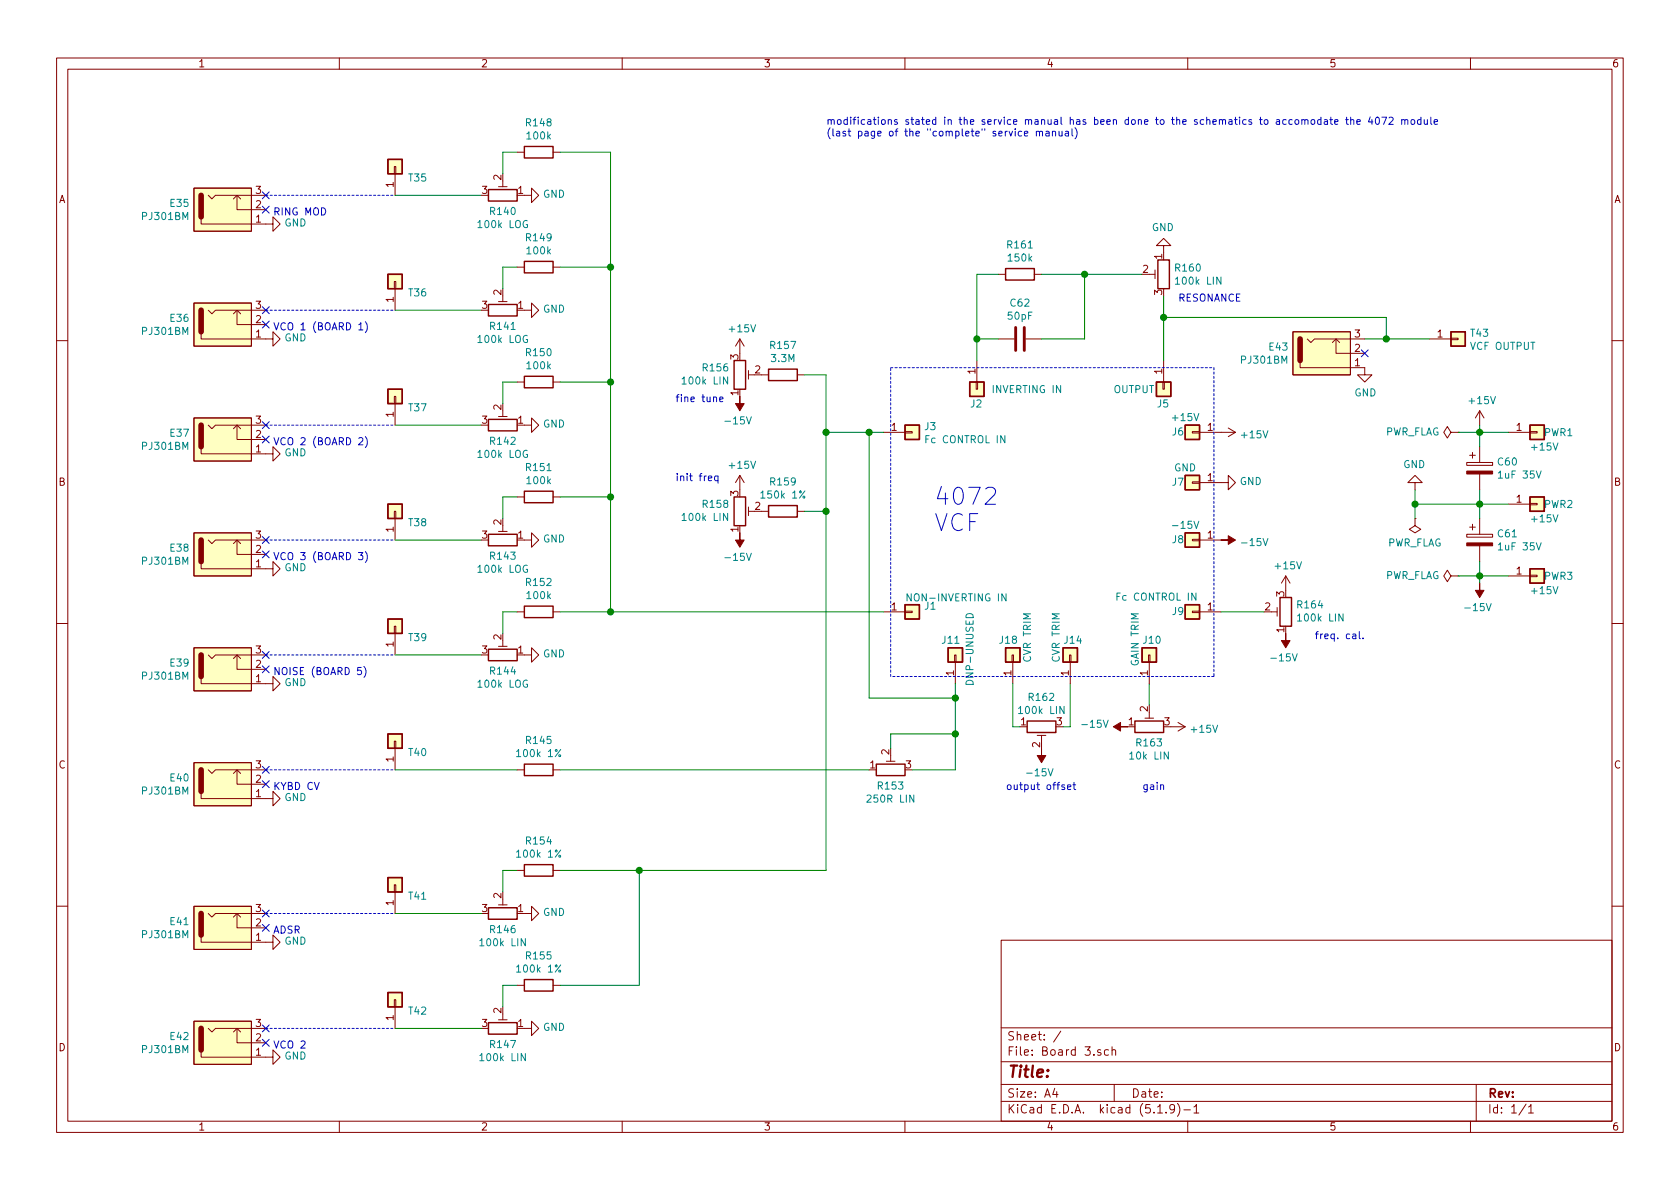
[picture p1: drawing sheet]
EESchema Schematic File Version 4
EELAYER 30 0
EELAYER END
$Descr A4 11693 8268
encoding utf-8
Sheet 1 1
Title ""
Date ""
Rev ""
Comp ""
Comment1 ""
Comment2 ""
Comment3 ""
Comment4 ""
$EndDescr
$Comp
L w_connector:PJ301BM E35
U 1 1
P 1750 1450
F 0 "E35" H 1322 1409 50  0000 R CNN
F 1 "PJ301BM" H 1322 1500 50  0000 R CNN
F 2 "" H 1900 1550 50  0001 C CNN
F 3 "https://www.thonk.co.uk/shop/3-5mm-jacks/" H 1900 1550 50  0001 C CNN
	1    1750 1450
	1    0    0    1   
$EndComp
$Comp
L Connector_Generic:Conn_01x01 T35
U 1 1
P 2750 1150
F 0 "T35" V 2668 1062 50  0000 R CNN
F 1 "~" H 2668 1016 50  0000 C CNN
F 2 "" H 2750 1150 50  0001 C CNN
F 3 "~" H 2750 1150 50  0001 C CNN
	1    2750 1150
	0    -1   -1   0   
$EndComp
NoConn ~ 1850 1450
NoConn ~ 1850 1350
$Comp
L power:GND #PWR0101
U 1 1
P 1850 1550
F 0 "#PWR0101" H 1850 1300 50  0001 C CNN
F 1 "GND" V 1855 1422 50  0000 R CNN
F 2 "" H 1850 1550 50  0001 C CNN
F 3 "" H 1850 1550 50  0001 C CNN
	1    1850 1550
	0    -1   -1   0   
$EndComp
$Comp
L Device:R_POT_TRIM R140
U 1 1
P 3500 1350
F 0 "R140" V 3385 1350 50  0000 C CNN
F 1 "100k LOG" V 3294 1350 50  0000 C CNN
F 2 "" H 3500 1350 50  0001 C CNN
F 3 "~" H 3500 1350 50  0001 C CNN
	1    3500 1350
	0    1    -1   0   
$EndComp
Wire Wire Line
	3350 1350 2750 1350
$Comp
L Device:R R148
U 1 1
P 3750 1050
F 0 "R148" V 3543 1050 50  0000 C CNN
F 1 "100k" V 3634 1050 50  0000 C CNN
F 2 "" V 3680 1050 50  0001 C CNN
F 3 "~" H 3750 1050 50  0001 C CNN
	1    3750 1050
	0    1    1    0   
$EndComp
$Comp
L power:GND #PWR0102
U 1 1
P 3650 1350
F 0 "#PWR0102" H 3650 1100 50  0001 C CNN
F 1 "GND" V 3655 1222 50  0000 R CNN
F 2 "" H 3650 1350 50  0001 C CNN
F 3 "" H 3650 1350 50  0001 C CNN
	1    3650 1350
	0    -1   -1   0   
$EndComp
Wire Notes Line
	1850 1350 2750 1350
Wire Wire Line
	3600 1050 3500 1050
Wire Wire Line
	3500 1050 3500 1200
$Comp
L w_connector:PJ301BM E36
U 1 1
P 1750 2250
F 0 "E36" H 1322 2209 50  0000 R CNN
F 1 "PJ301BM" H 1322 2300 50  0000 R CNN
F 2 "" H 1900 2350 50  0001 C CNN
F 3 "https://www.thonk.co.uk/shop/3-5mm-jacks/" H 1900 2350 50  0001 C CNN
	1    1750 2250
	1    0    0    1   
$EndComp
$Comp
L Connector_Generic:Conn_01x01 T36
U 1 1
P 2750 1950
F 0 "T36" V 2668 1862 50  0000 R CNN
F 1 "~" H 2668 1816 50  0000 C CNN
F 2 "" H 2750 1950 50  0001 C CNN
F 3 "~" H 2750 1950 50  0001 C CNN
	1    2750 1950
	0    -1   -1   0   
$EndComp
NoConn ~ 1850 2250
NoConn ~ 1850 2150
$Comp
L power:GND #PWR0103
U 1 1
P 1850 2350
F 0 "#PWR0103" H 1850 2100 50  0001 C CNN
F 1 "GND" V 1855 2222 50  0000 R CNN
F 2 "" H 1850 2350 50  0001 C CNN
F 3 "" H 1850 2350 50  0001 C CNN
	1    1850 2350
	0    -1   -1   0   
$EndComp
$Comp
L Device:R_POT_TRIM R141
U 1 1
P 3500 2150
F 0 "R141" V 3385 2150 50  0000 C CNN
F 1 "100k LOG" V 3294 2150 50  0000 C CNN
F 2 "" H 3500 2150 50  0001 C CNN
F 3 "~" H 3500 2150 50  0001 C CNN
	1    3500 2150
	0    1    -1   0   
$EndComp
Wire Wire Line
	3350 2150 2750 2150
$Comp
L Device:R R149
U 1 1
P 3750 1850
F 0 "R149" V 3543 1850 50  0000 C CNN
F 1 "100k" V 3634 1850 50  0000 C CNN
F 2 "" V 3680 1850 50  0001 C CNN
F 3 "~" H 3750 1850 50  0001 C CNN
	1    3750 1850
	0    1    1    0   
$EndComp
$Comp
L power:GND #PWR0104
U 1 1
P 3650 2150
F 0 "#PWR0104" H 3650 1900 50  0001 C CNN
F 1 "GND" V 3655 2022 50  0000 R CNN
F 2 "" H 3650 2150 50  0001 C CNN
F 3 "" H 3650 2150 50  0001 C CNN
	1    3650 2150
	0    -1   -1   0   
$EndComp
Wire Notes Line
	1850 2150 2750 2150
Wire Wire Line
	3600 1850 3500 1850
Wire Wire Line
	3500 1850 3500 2000
$Comp
L w_connector:PJ301BM E37
U 1 1
P 1750 3050
F 0 "E37" H 1322 3009 50  0000 R CNN
F 1 "PJ301BM" H 1322 3100 50  0000 R CNN
F 2 "" H 1900 3150 50  0001 C CNN
F 3 "https://www.thonk.co.uk/shop/3-5mm-jacks/" H 1900 3150 50  0001 C CNN
	1    1750 3050
	1    0    0    1   
$EndComp
$Comp
L Connector_Generic:Conn_01x01 T37
U 1 1
P 2750 2750
F 0 "T37" V 2668 2662 50  0000 R CNN
F 1 "~" H 2668 2616 50  0000 C CNN
F 2 "" H 2750 2750 50  0001 C CNN
F 3 "~" H 2750 2750 50  0001 C CNN
	1    2750 2750
	0    -1   -1   0   
$EndComp
NoConn ~ 1850 3050
NoConn ~ 1850 2950
$Comp
L power:GND #PWR0105
U 1 1
P 1850 3150
F 0 "#PWR0105" H 1850 2900 50  0001 C CNN
F 1 "GND" V 1855 3022 50  0000 R CNN
F 2 "" H 1850 3150 50  0001 C CNN
F 3 "" H 1850 3150 50  0001 C CNN
	1    1850 3150
	0    -1   -1   0   
$EndComp
Text Notes 1900 3100 0    50   ~ 0
VCO 2 (BOARD 2)
$Comp
L Device:R_POT_TRIM R142
U 1 1
P 3500 2950
F 0 "R142" V 3385 2950 50  0000 C CNN
F 1 "100k LOG" V 3294 2950 50  0000 C CNN
F 2 "" H 3500 2950 50  0001 C CNN
F 3 "~" H 3500 2950 50  0001 C CNN
	1    3500 2950
	0    1    -1   0   
$EndComp
Wire Wire Line
	3350 2950 2750 2950
$Comp
L Device:R R150
U 1 1
P 3750 2650
F 0 "R150" V 3543 2650 50  0000 C CNN
F 1 "100k" V 3634 2650 50  0000 C CNN
F 2 "" V 3680 2650 50  0001 C CNN
F 3 "~" H 3750 2650 50  0001 C CNN
	1    3750 2650
	0    1    1    0   
$EndComp
$Comp
L power:GND #PWR0106
U 1 1
P 3650 2950
F 0 "#PWR0106" H 3650 2700 50  0001 C CNN
F 1 "GND" V 3655 2822 50  0000 R CNN
F 2 "" H 3650 2950 50  0001 C CNN
F 3 "" H 3650 2950 50  0001 C CNN
	1    3650 2950
	0    -1   -1   0   
$EndComp
Wire Notes Line
	1850 2950 2750 2950
Wire Wire Line
	3600 2650 3500 2650
Wire Wire Line
	3500 2650 3500 2800
$Comp
L w_connector:PJ301BM E38
U 1 1
P 1750 3850
F 0 "E38" H 1322 3809 50  0000 R CNN
F 1 "PJ301BM" H 1322 3900 50  0000 R CNN
F 2 "" H 1900 3950 50  0001 C CNN
F 3 "https://www.thonk.co.uk/shop/3-5mm-jacks/" H 1900 3950 50  0001 C CNN
	1    1750 3850
	1    0    0    1   
$EndComp
$Comp
L Connector_Generic:Conn_01x01 T38
U 1 1
P 2750 3550
F 0 "T38" V 2668 3462 50  0000 R CNN
F 1 "~" H 2668 3416 50  0000 C CNN
F 2 "" H 2750 3550 50  0001 C CNN
F 3 "~" H 2750 3550 50  0001 C CNN
	1    2750 3550
	0    -1   -1   0   
$EndComp
NoConn ~ 1850 3850
NoConn ~ 1850 3750
$Comp
L power:GND #PWR0107
U 1 1
P 1850 3950
F 0 "#PWR0107" H 1850 3700 50  0001 C CNN
F 1 "GND" V 1855 3822 50  0000 R CNN
F 2 "" H 1850 3950 50  0001 C CNN
F 3 "" H 1850 3950 50  0001 C CNN
	1    1850 3950
	0    -1   -1   0   
$EndComp
$Comp
L Device:R_POT_TRIM R143
U 1 1
P 3500 3750
F 0 "R143" V 3385 3750 50  0000 C CNN
F 1 "100k LOG" V 3294 3750 50  0000 C CNN
F 2 "" H 3500 3750 50  0001 C CNN
F 3 "~" H 3500 3750 50  0001 C CNN
	1    3500 3750
	0    1    -1   0   
$EndComp
Wire Wire Line
	3350 3750 2750 3750
$Comp
L Device:R R151
U 1 1
P 3750 3450
F 0 "R151" V 3543 3450 50  0000 C CNN
F 1 "100k" V 3634 3450 50  0000 C CNN
F 2 "" V 3680 3450 50  0001 C CNN
F 3 "~" H 3750 3450 50  0001 C CNN
	1    3750 3450
	0    1    1    0   
$EndComp
$Comp
L power:GND #PWR0108
U 1 1
P 3650 3750
F 0 "#PWR0108" H 3650 3500 50  0001 C CNN
F 1 "GND" V 3655 3622 50  0000 R CNN
F 2 "" H 3650 3750 50  0001 C CNN
F 3 "" H 3650 3750 50  0001 C CNN
	1    3650 3750
	0    -1   -1   0   
$EndComp
Wire Notes Line
	1850 3750 2750 3750
Wire Wire Line
	3600 3450 3500 3450
Wire Wire Line
	3500 3450 3500 3600
$Comp
L w_connector:PJ301BM E39
U 1 1
P 1750 4650
F 0 "E39" H 1322 4609 50  0000 R CNN
F 1 "PJ301BM" H 1322 4700 50  0000 R CNN
F 2 "" H 1900 4750 50  0001 C CNN
F 3 "https://www.thonk.co.uk/shop/3-5mm-jacks/" H 1900 4750 50  0001 C CNN
	1    1750 4650
	1    0    0    1   
$EndComp
$Comp
L Connector_Generic:Conn_01x01 T39
U 1 1
P 2750 4350
F 0 "T39" V 2668 4262 50  0000 R CNN
F 1 "~" H 2668 4216 50  0000 C CNN
F 2 "" H 2750 4350 50  0001 C CNN
F 3 "~" H 2750 4350 50  0001 C CNN
	1    2750 4350
	0    -1   -1   0   
$EndComp
NoConn ~ 1850 4650
NoConn ~ 1850 4550
$Comp
L power:GND #PWR0109
U 1 1
P 1850 4750
F 0 "#PWR0109" H 1850 4500 50  0001 C CNN
F 1 "GND" V 1855 4622 50  0000 R CNN
F 2 "" H 1850 4750 50  0001 C CNN
F 3 "" H 1850 4750 50  0001 C CNN
	1    1850 4750
	0    -1   -1   0   
$EndComp
Text Notes 1900 4700 0    50   ~ 0
NOISE (BOARD 5)
$Comp
L Device:R_POT_TRIM R144
U 1 1
P 3500 4550
F 0 "R144" V 3385 4550 50  0000 C CNN
F 1 "100k LOG" V 3294 4550 50  0000 C CNN
F 2 "" H 3500 4550 50  0001 C CNN
F 3 "~" H 3500 4550 50  0001 C CNN
	1    3500 4550
	0    1    -1   0   
$EndComp
Wire Wire Line
	3350 4550 2750 4550
$Comp
L Device:R R152
U 1 1
P 3750 4250
F 0 "R152" V 3543 4250 50  0000 C CNN
F 1 "100k" V 3634 4250 50  0000 C CNN
F 2 "" V 3680 4250 50  0001 C CNN
F 3 "~" H 3750 4250 50  0001 C CNN
	1    3750 4250
	0    1    1    0   
$EndComp
$Comp
L power:GND #PWR0110
U 1 1
P 3650 4550
F 0 "#PWR0110" H 3650 4300 50  0001 C CNN
F 1 "GND" V 3655 4422 50  0000 R CNN
F 2 "" H 3650 4550 50  0001 C CNN
F 3 "" H 3650 4550 50  0001 C CNN
	1    3650 4550
	0    -1   -1   0   
$EndComp
Wire Notes Line
	1850 4550 2750 4550
Wire Wire Line
	3600 4250 3500 4250
Wire Wire Line
	3500 4250 3500 4400
$Comp
L w_connector:PJ301BM E40
U 1 1
P 1750 5450
F 0 "E40" H 1322 5409 50  0000 R CNN
F 1 "PJ301BM" H 1322 5500 50  0000 R CNN
F 2 "" H 1900 5550 50  0001 C CNN
F 3 "https://www.thonk.co.uk/shop/3-5mm-jacks/" H 1900 5550 50  0001 C CNN
	1    1750 5450
	1    0    0    1   
$EndComp
$Comp
L Connector_Generic:Conn_01x01 T40
U 1 1
P 2750 5150
F 0 "T40" V 2668 5062 50  0000 R CNN
F 1 "~" H 2668 5016 50  0000 C CNN
F 2 "" H 2750 5150 50  0001 C CNN
F 3 "~" H 2750 5150 50  0001 C CNN
	1    2750 5150
	0    -1   -1   0   
$EndComp
NoConn ~ 1850 5450
NoConn ~ 1850 5350
$Comp
L power:GND #PWR0111
U 1 1
P 1850 5550
F 0 "#PWR0111" H 1850 5300 50  0001 C CNN
F 1 "GND" V 1855 5422 50  0000 R CNN
F 2 "" H 1850 5550 50  0001 C CNN
F 3 "" H 1850 5550 50  0001 C CNN
	1    1850 5550
	0    -1   -1   0   
$EndComp
Text Notes 1900 5500 0    50   ~ 0
KYBD CV
Wire Wire Line
	3600 5350 2750 5350
$Comp
L Device:R R145
U 1 1
P 3750 5350
F 0 "R145" V 3543 5350 50  0000 C CNN
F 1 "100k 1%" V 3634 5350 50  0000 C CNN
F 2 "" V 3680 5350 50  0001 C CNN
F 3 "~" H 3750 5350 50  0001 C CNN
	1    3750 5350
	0    1    1    0   
$EndComp
Wire Notes Line
	1850 5350 2750 5350
$Comp
L w_connector:PJ301BM E41
U 1 1
P 1750 6450
F 0 "E41" H 1322 6409 50  0000 R CNN
F 1 "PJ301BM" H 1322 6500 50  0000 R CNN
F 2 "" H 1900 6550 50  0001 C CNN
F 3 "https://www.thonk.co.uk/shop/3-5mm-jacks/" H 1900 6550 50  0001 C CNN
	1    1750 6450
	1    0    0    1   
$EndComp
$Comp
L Connector_Generic:Conn_01x01 T41
U 1 1
P 2750 6150
F 0 "T41" V 2668 6062 50  0000 R CNN
F 1 "~" H 2668 6016 50  0000 C CNN
F 2 "" H 2750 6150 50  0001 C CNN
F 3 "~" H 2750 6150 50  0001 C CNN
	1    2750 6150
	0    -1   -1   0   
$EndComp
NoConn ~ 1850 6450
NoConn ~ 1850 6350
$Comp
L power:GND #PWR0112
U 1 1
P 1850 6550
F 0 "#PWR0112" H 1850 6300 50  0001 C CNN
F 1 "GND" V 1855 6422 50  0000 R CNN
F 2 "" H 1850 6550 50  0001 C CNN
F 3 "" H 1850 6550 50  0001 C CNN
	1    1850 6550
	0    -1   -1   0   
$EndComp
Text Notes 1900 6500 0    50   ~ 0
ADSR
$Comp
L Device:R_POT_TRIM R146
U 1 1
P 3500 6350
F 0 "R146" V 3385 6350 50  0000 C CNN
F 1 "100k LIN" V 3294 6350 50  0000 C CNN
F 2 "" H 3500 6350 50  0001 C CNN
F 3 "~" H 3500 6350 50  0001 C CNN
	1    3500 6350
	0    1    -1   0   
$EndComp
Wire Wire Line
	3350 6350 2750 6350
$Comp
L Device:R R154
U 1 1
P 3750 6050
F 0 "R154" V 3543 6050 50  0000 C CNN
F 1 "100k 1%" V 3634 6050 50  0000 C CNN
F 2 "" V 3680 6050 50  0001 C CNN
F 3 "~" H 3750 6050 50  0001 C CNN
	1    3750 6050
	0    1    1    0   
$EndComp
$Comp
L power:GND #PWR0113
U 1 1
P 3650 6350
F 0 "#PWR0113" H 3650 6100 50  0001 C CNN
F 1 "GND" V 3655 6222 50  0000 R CNN
F 2 "" H 3650 6350 50  0001 C CNN
F 3 "" H 3650 6350 50  0001 C CNN
	1    3650 6350
	0    -1   -1   0   
$EndComp
Wire Notes Line
	1850 6350 2750 6350
Wire Wire Line
	3600 6050 3500 6050
Wire Wire Line
	3500 6050 3500 6200
$Comp
L w_connector:PJ301BM E42
U 1 1
P 1750 7250
F 0 "E42" H 1322 7209 50  0000 R CNN
F 1 "PJ301BM" H 1322 7300 50  0000 R CNN
F 2 "" H 1900 7350 50  0001 C CNN
F 3 "https://www.thonk.co.uk/shop/3-5mm-jacks/" H 1900 7350 50  0001 C CNN
	1    1750 7250
	1    0    0    1   
$EndComp
$Comp
L Connector_Generic:Conn_01x01 T42
U 1 1
P 2750 6950
F 0 "T42" V 2668 6862 50  0000 R CNN
F 1 "~" H 2668 6816 50  0000 C CNN
F 2 "" H 2750 6950 50  0001 C CNN
F 3 "~" H 2750 6950 50  0001 C CNN
	1    2750 6950
	0    -1   -1   0   
$EndComp
NoConn ~ 1850 7250
NoConn ~ 1850 7150
$Comp
L power:GND #PWR0114
U 1 1
P 1850 7350
F 0 "#PWR0114" H 1850 7100 50  0001 C CNN
F 1 "GND" V 1855 7222 50  0000 R CNN
F 2 "" H 1850 7350 50  0001 C CNN
F 3 "" H 1850 7350 50  0001 C CNN
	1    1850 7350
	0    -1   -1   0   
$EndComp
Text Notes 1900 7300 0    50   ~ 0
VCO 2
$Comp
L Device:R_POT_TRIM R147
U 1 1
P 3500 7150
F 0 "R147" V 3385 7150 50  0000 C CNN
F 1 "100k LIN" V 3294 7150 50  0000 C CNN
F 2 "" H 3500 7150 50  0001 C CNN
F 3 "~" H 3500 7150 50  0001 C CNN
	1    3500 7150
	0    1    -1   0   
$EndComp
Wire Wire Line
	3350 7150 2750 7150
$Comp
L Device:R R155
U 1 1
P 3750 6850
F 0 "R155" V 3543 6850 50  0000 C CNN
F 1 "100k 1%" V 3634 6850 50  0000 C CNN
F 2 "" V 3680 6850 50  0001 C CNN
F 3 "~" H 3750 6850 50  0001 C CNN
	1    3750 6850
	0    1    1    0   
$EndComp
$Comp
L power:GND #PWR0115
U 1 1
P 3650 7150
F 0 "#PWR0115" H 3650 6900 50  0001 C CNN
F 1 "GND" V 3655 7022 50  0000 R CNN
F 2 "" H 3650 7150 50  0001 C CNN
F 3 "" H 3650 7150 50  0001 C CNN
	1    3650 7150
	0    -1   -1   0   
$EndComp
Wire Notes Line
	1850 7150 2750 7150
Wire Wire Line
	3600 6850 3500 6850
Wire Wire Line
	3500 6850 3500 7000
Text Notes 1900 2300 0    50   ~ 0
VCO 1 (BOARD 1)
Text Notes 1900 1500 0    50   ~ 0
RING MOD
Text Notes 1900 3900 0    50   ~ 0
VCO 3 (BOARD 3)
$Comp
L Connector_Generic:Conn_01x01 J3
U 1 1
P 6350 3000
F 0 "J3" H 6430 3042 50  0000 L CNN
F 1 "Fc CONTROL IN" H 6430 2951 50  0000 L CNN
F 2 "" H 6350 3000 50  0001 C CNN
F 3 "~" H 6350 3000 50  0001 C CNN
	1    6350 3000
	1    0    0    -1  
$EndComp
$Comp
L Connector_Generic:Conn_01x01 J2
U 1 1
P 6800 2700
F 0 "J2" V 6900 2650 50  0000 L CNN
F 1 "INVERTING IN" V 6800 2800 50  0000 L CNN
F 2 "" H 6800 2700 50  0001 C CNN
F 3 "~" H 6800 2700 50  0001 C CNN
	1    6800 2700
	0    1    1    0   
$EndComp
$Comp
L Connector_Generic:Conn_01x01 J5
U 1 1
P 8100 2700
F 0 "J5" V 8200 2650 50  0000 L CNN
F 1 "OUTPUT" V 8100 2350 50  0000 L CNN
F 2 "" H 8100 2700 50  0001 C CNN
F 3 "~" H 8100 2700 50  0001 C CNN
	1    8100 2700
	0    1    1    0   
$EndComp
$Comp
L Connector_Generic:Conn_01x01 J6
U 1 1
P 8300 3000
F 0 "J6" H 8400 3000 50  0000 C CNN
F 1 "+15V" H 8350 2900 50  0000 C CNN
F 2 "" H 8300 3000 50  0001 C CNN
F 3 "~" H 8300 3000 50  0001 C CNN
	1    8300 3000
	-1   0    0    1   
$EndComp
$Comp
L Connector_Generic:Conn_01x01 J7
U 1 1
P 8300 3350
F 0 "J7" H 8400 3350 50  0000 C CNN
F 1 "GND" H 8350 3250 50  0000 C CNN
F 2 "" H 8300 3350 50  0001 C CNN
F 3 "~" H 8300 3350 50  0001 C CNN
	1    8300 3350
	-1   0    0    1   
$EndComp
$Comp
L Connector_Generic:Conn_01x01 J8
U 1 1
P 8300 3750
F 0 "J8" H 8400 3750 50  0000 C CNN
F 1 "-15V" H 8350 3650 50  0000 C CNN
F 2 "" H 8300 3750 50  0001 C CNN
F 3 "~" H 8300 3750 50  0001 C CNN
	1    8300 3750
	-1   0    0    1   
$EndComp
$Comp
L Connector_Generic:Conn_01x01 J9
U 1 1
P 8300 4250
F 0 "J9" H 8400 4250 50  0000 C CNN
F 1 "Fc CONTROL IN" H 8550 4150 50  0000 C CNN
F 2 "" H 8300 4250 50  0001 C CNN
F 3 "~" H 8300 4250 50  0001 C CNN
	1    8300 4250
	-1   0    0    1   
$EndComp
$Comp
L Connector_Generic:Conn_01x01 J10
U 1 1
P 8000 4550
F 0 "J10" V 8100 4600 50  0000 R CNN
F 1 "GAIN TRIM" H 8300 4650 50  0000 R CNN
F 2 "" H 8000 4550 50  0001 C CNN
F 3 "~" H 8000 4550 50  0001 C CNN
	1    8000 4550
	0    -1   -1   0   
$EndComp
$Comp
L Connector_Generic:Conn_01x01 J14
U 1 1
P 7450 4550
F 0 "J14" V 7550 4600 50  0000 R CNN
F 1 "CVR TRIM" H 7750 4650 50  0000 R CNN
F 2 "" H 7450 4550 50  0001 C CNN
F 3 "~" H 7450 4550 50  0001 C CNN
	1    7450 4550
	0    -1   -1   0   
$EndComp
$Comp
L Connector_Generic:Conn_01x01 J18
U 1 1
P 7050 4550
F 0 "J18" V 7150 4650 50  0000 R CNN
F 1 "CVR TRIM" H 7350 4450 50  0000 R CNN
F 2 "" H 7050 4550 50  0001 C CNN
F 3 "~" H 7050 4550 50  0001 C CNN
	1    7050 4550
	0    -1   -1   0   
$EndComp
$Comp
L Connector_Generic:Conn_01x01 J11
U 1 1
P 6650 4550
F 0 "J11" V 6750 4650 50  0000 R CNN
F 1 "DNP-UNUSED" H 6950 4450 50  0000 R CNN
F 2 "" H 6650 4550 50  0001 C CNN
F 3 "~" H 6650 4550 50  0001 C CNN
	1    6650 4550
	0    -1   -1   0   
$EndComp
$Comp
L Connector_Generic:Conn_01x01 J1
U 1 1
P 6350 4250
F 0 "J1" H 6430 4292 50  0000 L CNN
F 1 "NON-INVERTING IN" H 6300 4350 50  0000 L CNN
F 2 "" H 6350 4250 50  0001 C CNN
F 3 "~" H 6350 4250 50  0001 C CNN
	1    6350 4250
	1    0    0    -1  
$EndComp
Wire Notes Line
	8450 2550 8450 4700
Wire Notes Line
	8450 4700 6200 4700
Wire Notes Line
	6200 4700 6200 2550
Wire Notes Line
	6200 2550 8450 2550
Text Notes 6500 3700 0    118  ~ 0
4072\nVCF
Text Notes 5750 950  0    50   ~ 0
modifications stated in the service manual has been done to the schematics to accomodate the 4072 module\n(last page of the "complete" service manual)
$Comp
L Device:R_POT_TRIM R156
U 1 1
P 5150 2600
F 0 "R156" H 5080 2554 50  0000 R CNN
F 1 "100k LIN" H 5080 2645 50  0000 R CNN
F 2 "" H 5150 2600 50  0001 C CNN
F 3 "~" H 5150 2600 50  0001 C CNN
	1    5150 2600
	1    0    0    1   
$EndComp
$Comp
L Device:R_POT_TRIM R158
U 1 1
P 5150 3550
F 0 "R158" H 5080 3504 50  0000 R CNN
F 1 "100k LIN" H 5080 3595 50  0000 R CNN
F 2 "" H 5150 3550 50  0001 C CNN
F 3 "~" H 5150 3550 50  0001 C CNN
	1    5150 3550
	1    0    0    1   
$EndComp
$Comp
L Device:R R157
U 1 1
P 5450 2600
F 0 "R157" V 5243 2600 50  0000 C CNN
F 1 "3.3M" V 5334 2600 50  0000 C CNN
F 2 "" V 5380 2600 50  0001 C CNN
F 3 "~" H 5450 2600 50  0001 C CNN
	1    5450 2600
	0    1    1    0   
$EndComp
$Comp
L Device:R R159
U 1 1
P 5450 3550
F 0 "R159" V 5243 3550 50  0000 C CNN
F 1 "150k 1%" V 5334 3550 50  0000 C CNN
F 2 "" V 5380 3550 50  0001 C CNN
F 3 "~" H 5450 3550 50  0001 C CNN
	1    5450 3550
	0    1    1    0   
$EndComp
Text Notes 4700 2800 0    50   ~ 0
fine tune
Text Notes 4700 3350 0    50   ~ 0
init freq
Wire Wire Line
	5600 2600 5750 2600
Wire Wire Line
	5750 2600 5750 3000
Wire Wire Line
	5750 3000 5750 3550
Wire Wire Line
	5750 3550 5600 3550
Connection ~ 5750 3000
Wire Wire Line
	3900 1050 4250 1050
Wire Wire Line
	4250 1050 4250 1850
Wire Wire Line
	4250 1850 3900 1850
Wire Wire Line
	4250 1850 4250 2650
Wire Wire Line
	4250 4250 3900 4250
Connection ~ 4250 1850
Wire Wire Line
	3900 3450 4250 3450
Connection ~ 4250 3450
Wire Wire Line
	4250 3450 4250 4250
Wire Wire Line
	3900 2650 4250 2650
Connection ~ 4250 2650
Wire Wire Line
	4250 2650 4250 3450
Wire Wire Line
	4250 4250 6150 4250
Connection ~ 4250 4250
Wire Wire Line
	4450 6050 3900 6050
Wire Wire Line
	3900 6850 4450 6850
Wire Wire Line
	4450 6850 4450 6050
$Comp
L Device:R_POT_TRIM R153
U 1 1
P 6200 5350
F 0 "R153" V 6085 5350 50  0000 C CNN
F 1 "250R LIN" V 5994 5350 50  0000 C CNN
F 2 "" H 6200 5350 50  0001 C CNN
F 3 "~" H 6200 5350 50  0001 C CNN
	1    6200 5350
	0    -1   -1   0   
$EndComp
$Comp
L power:+15V #PWR0116
U 1 1
P 5150 2450
F 0 "#PWR0116" H 5150 2300 50  0001 C CNN
F 1 "+15V" H 5165 2623 50  0000 C CNN
F 2 "" H 5150 2450 50  0001 C CNN
F 3 "" H 5150 2450 50  0001 C CNN
	1    5150 2450
	1    0    0    -1  
$EndComp
$Comp
L power:+15V #PWR0117
U 1 1
P 5150 3400
F 0 "#PWR0117" H 5150 3250 50  0001 C CNN
F 1 "+15V" H 5165 3573 50  0000 C CNN
F 2 "" H 5150 3400 50  0001 C CNN
F 3 "" H 5150 3400 50  0001 C CNN
	1    5150 3400
	1    0    0    -1  
$EndComp
$Comp
L power:-15V #PWR0118
U 1 1
P 5150 2750
F 0 "#PWR0118" H 5150 2850 50  0001 C CNN
F 1 "-15V" H 5165 2923 50  0000 C CNN
F 2 "" H 5150 2750 50  0001 C CNN
F 3 "" H 5150 2750 50  0001 C CNN
	1    5150 2750
	-1   0    0    1   
$EndComp
$Comp
L power:-15V #PWR0119
U 1 1
P 5150 3700
F 0 "#PWR0119" H 5150 3800 50  0001 C CNN
F 1 "-15V" H 5165 3873 50  0000 C CNN
F 2 "" H 5150 3700 50  0001 C CNN
F 3 "" H 5150 3700 50  0001 C CNN
	1    5150 3700
	-1   0    0    1   
$EndComp
$Comp
L power:-15V #PWR0120
U 1 1
P 8500 3750
F 0 "#PWR0120" H 8500 3850 50  0001 C CNN
F 1 "-15V" V 8515 3878 50  0000 L CNN
F 2 "" H 8500 3750 50  0001 C CNN
F 3 "" H 8500 3750 50  0001 C CNN
	1    8500 3750
	0    1    1    0   
$EndComp
$Comp
L power:+15V #PWR0121
U 1 1
P 8500 3000
F 0 "#PWR0121" H 8500 2850 50  0001 C CNN
F 1 "+15V" V 8515 3128 50  0000 L CNN
F 2 "" H 8500 3000 50  0001 C CNN
F 3 "" H 8500 3000 50  0001 C CNN
	1    8500 3000
	0    1    1    0   
$EndComp
$Comp
L power:GND #PWR0122
U 1 1
P 8500 3350
F 0 "#PWR0122" H 8500 3100 50  0001 C CNN
F 1 "GND" V 8505 3222 50  0000 R CNN
F 2 "" H 8500 3350 50  0001 C CNN
F 3 "" H 8500 3350 50  0001 C CNN
	1    8500 3350
	0    -1   -1   0   
$EndComp
Wire Wire Line
	6200 5200 6200 5100
Wire Wire Line
	6200 5100 6650 5100
Wire Wire Line
	6650 5100 6650 5350
Wire Wire Line
	6650 5350 6350 5350
Connection ~ 6650 5100
$Comp
L Device:R_POT_TRIM R162
U 1 1
P 7250 5050
F 0 "R162" V 7043 5050 50  0000 C CNN
F 1 "100k LIN" V 7134 5050 50  0000 C CNN
F 2 "" H 7250 5050 50  0001 C CNN
F 3 "~" H 7250 5050 50  0001 C CNN
	1    7250 5050
	0    -1   1    0   
$EndComp
Wire Wire Line
	7450 4750 7450 5050
Wire Wire Line
	7450 5050 7400 5050
Wire Wire Line
	7100 5050 7050 5050
Wire Wire Line
	7050 5050 7050 4750
$Comp
L power:-15V #PWR0123
U 1 1
P 7250 5200
F 0 "#PWR0123" H 7250 5300 50  0001 C CNN
F 1 "-15V" H 7265 5373 50  0000 C CNN
F 2 "" H 7250 5200 50  0001 C CNN
F 3 "" H 7250 5200 50  0001 C CNN
	1    7250 5200
	-1   0    0    1   
$EndComp
$Comp
L Device:R_POT_TRIM R163
U 1 1
P 8000 5050
F 0 "R163" V 7885 5050 50  0000 C CNN
F 1 "10k LIN" V 7794 5050 50  0000 C CNN
F 2 "" H 8000 5050 50  0001 C CNN
F 3 "~" H 8000 5050 50  0001 C CNN
	1    8000 5050
	0    -1   -1   0   
$EndComp
Wire Wire Line
	8000 4900 8000 4750
Text Notes 7950 5500 0    50   ~ 0
gain
Text Notes 7000 5500 0    50   ~ 0
output offset
$Comp
L power:-15V #PWR0124
U 1 1
P 7850 5050
F 0 "#PWR0124" H 7850 5150 50  0001 C CNN
F 1 "-15V" V 7865 5178 50  0000 L CNN
F 2 "" H 7850 5050 50  0001 C CNN
F 3 "" H 7850 5050 50  0001 C CNN
	1    7850 5050
	0    -1   -1   0   
$EndComp
$Comp
L power:+15V #PWR0125
U 1 1
P 8150 5050
F 0 "#PWR0125" H 8150 4900 50  0001 C CNN
F 1 "+15V" V 8165 5178 50  0000 L CNN
F 2 "" H 8150 5050 50  0001 C CNN
F 3 "" H 8150 5050 50  0001 C CNN
	1    8150 5050
	0    1    1    0   
$EndComp
$Comp
L Device:R_POT_TRIM R164
U 1 1
P 8950 4250
F 0 "R164" H 8880 4204 50  0000 R CNN
F 1 "100k LIN" H 8880 4295 50  0000 R CNN
F 2 "" H 8950 4250 50  0001 C CNN
F 3 "~" H 8950 4250 50  0001 C CNN
	1    8950 4250
	-1   0    0    1   
$EndComp
Wire Wire Line
	8800 4250 8500 4250
$Comp
L power:-15V #PWR0126
U 1 1
P 8950 4400
F 0 "#PWR0126" H 8950 4500 50  0001 C CNN
F 1 "-15V" H 8965 4573 50  0000 C CNN
F 2 "" H 8950 4400 50  0001 C CNN
F 3 "" H 8950 4400 50  0001 C CNN
	1    8950 4400
	-1   0    0    1   
$EndComp
$Comp
L power:+15V #PWR0127
U 1 1
P 8950 4100
F 0 "#PWR0127" H 8950 3950 50  0001 C CNN
F 1 "+15V" H 8965 4273 50  0000 C CNN
F 2 "" H 8950 4100 50  0001 C CNN
F 3 "" H 8950 4100 50  0001 C CNN
	1    8950 4100
	1    0    0    -1  
$EndComp
Text Notes 9150 4450 0    50   ~ 0
freq. cal.
$Comp
L Device:C C62
U 1 1
P 7100 2350
F 0 "C62" V 6848 2350 50  0000 C CNN
F 1 "50pF" V 6939 2350 50  0000 C CNN
F 2 "" H 7138 2200 50  0001 C CNN
F 3 "~" H 7100 2350 50  0001 C CNN
	1    7100 2350
	0    1    1    0   
$EndComp
$Comp
L Device:R R161
U 1 1
P 7100 1900
F 0 "R161" V 6893 1900 50  0000 C CNN
F 1 "150k" V 6984 1900 50  0000 C CNN
F 2 "" V 7030 1900 50  0001 C CNN
F 3 "~" H 7100 1900 50  0001 C CNN
	1    7100 1900
	0    1    1    0   
$EndComp
$Comp
L Device:R_POT_TRIM R160
U 1 1
P 8100 1900
F 0 "R160" H 8030 1946 50  0000 R CNN
F 1 "100k LIN" H 8030 1855 50  0000 R CNN
F 2 "" H 8100 1900 50  0001 C CNN
F 3 "~" H 8100 1900 50  0001 C CNN
	1    8100 1900
	-1   0    0    -1  
$EndComp
$Comp
L w_connector:PJ301BM E43
U 1 1
P 9400 2450
F 0 "E43" H 8972 2409 50  0000 R CNN
F 1 "PJ301BM" H 8972 2500 50  0000 R CNN
F 2 "" H 9550 2550 50  0001 C CNN
F 3 "https://www.thonk.co.uk/shop/3-5mm-jacks/" H 9550 2550 50  0001 C CNN
	1    9400 2450
	1    0    0    1   
$EndComp
$Comp
L Connector_Generic:Conn_01x01 T43
U 1 1
P 10150 2350
F 0 "T43" H 10230 2392 50  0000 L CNN
F 1 "VCF OUTPUT" H 10230 2301 50  0000 L CNN
F 2 "" H 10150 2350 50  0001 C CNN
F 3 "~" H 10150 2350 50  0001 C CNN
	1    10150 2350
	1    0    0    -1  
$EndComp
$Comp
L power:GND #PWR0128
U 1 1
P 9500 2550
F 0 "#PWR0128" H 9500 2300 50  0001 C CNN
F 1 "GND" H 9505 2377 50  0000 C CNN
F 2 "" H 9500 2550 50  0001 C CNN
F 3 "" H 9500 2550 50  0001 C CNN
	1    9500 2550
	1    0    0    -1  
$EndComp
NoConn ~ 9500 2450
Wire Wire Line
	9500 2350 9650 2350
Wire Wire Line
	9650 2350 9650 2200
Wire Wire Line
	9650 2200 8100 2200
Wire Wire Line
	8100 2200 8100 2500
Connection ~ 9650 2350
Wire Wire Line
	9650 2350 9950 2350
Wire Wire Line
	8100 2200 8100 2050
Connection ~ 8100 2200
Text Notes 8200 2100 0    50   ~ 0
RESONANCE
Wire Wire Line
	7950 1900 7550 1900
Wire Wire Line
	7250 2350 7550 2350
Wire Wire Line
	7550 2350 7550 1900
Connection ~ 7550 1900
Wire Wire Line
	7550 1900 7250 1900
Wire Wire Line
	6950 1900 6800 1900
Wire Wire Line
	6800 1900 6800 2350
Wire Wire Line
	6950 2350 6800 2350
Connection ~ 6800 2350
Wire Wire Line
	6800 2350 6800 2500
$Comp
L power:GND #PWR0129
U 1 1
P 8100 1750
F 0 "#PWR0129" H 8100 1500 50  0001 C CNN
F 1 "GND" H 8105 1577 50  0000 C CNN
F 2 "" H 8100 1750 50  0001 C CNN
F 3 "" H 8100 1750 50  0001 C CNN
	1    8100 1750
	-1   0    0    1   
$EndComp
Wire Wire Line
	6650 5100 6650 4850
Wire Wire Line
	5750 3000 6050 3000
Wire Wire Line
	6050 3000 6050 4850
Wire Wire Line
	6050 4850 6650 4850
Connection ~ 6050 3000
Wire Wire Line
	6050 3000 6150 3000
Connection ~ 6650 4850
Wire Wire Line
	6650 4850 6650 4750
Wire Wire Line
	3900 5350 6050 5350
Wire Wire Line
	5750 3550 5750 6050
Wire Wire Line
	5750 6050 4450 6050
Connection ~ 5750 3550
Connection ~ 4450 6050
$Comp
L Connector_Generic:Conn_01x01 PWR1
U 1 1
P 10700 3000
F 0 "PWR1" H 10850 3000 50  0000 C CNN
F 1 "+15V" H 10750 2900 50  0000 C CNN
F 2 "" H 10700 3000 50  0001 C CNN
F 3 "~" H 10700 3000 50  0001 C CNN
	1    10700 3000
	1    0    0    -1  
$EndComp
$Comp
L Connector_Generic:Conn_01x01 PWR2
U 1 1
P 10700 3500
F 0 "PWR2" H 10850 3500 50  0000 C CNN
F 1 "+15V" H 10750 3400 50  0000 C CNN
F 2 "" H 10700 3500 50  0001 C CNN
F 3 "~" H 10700 3500 50  0001 C CNN
	1    10700 3500
	1    0    0    -1  
$EndComp
$Comp
L Connector_Generic:Conn_01x01 PWR3
U 1 1
P 10700 4000
F 0 "PWR3" H 10850 4000 50  0000 C CNN
F 1 "+15V" H 10750 3900 50  0000 C CNN
F 2 "" H 10700 4000 50  0001 C CNN
F 3 "~" H 10700 4000 50  0001 C CNN
	1    10700 4000
	1    0    0    -1  
$EndComp
$Comp
L Device:CP C60
U 1 1
P 10300 3250
F 0 "C60" H 10418 3296 50  0000 L CNN
F 1 "1uF 35V" H 10418 3205 50  0000 L CNN
F 2 "" H 10338 3100 50  0001 C CNN
F 3 "~" H 10300 3250 50  0001 C CNN
	1    10300 3250
	1    0    0    -1  
$EndComp
$Comp
L Device:CP C61
U 1 1
P 10300 3750
F 0 "C61" H 10418 3796 50  0000 L CNN
F 1 "1uF 35V" H 10418 3705 50  0000 L CNN
F 2 "" H 10338 3600 50  0001 C CNN
F 3 "~" H 10300 3750 50  0001 C CNN
	1    10300 3750
	1    0    0    -1  
$EndComp
$Comp
L power:+15V #PWR0130
U 1 1
P 10300 2950
F 0 "#PWR0130" H 10300 2800 50  0001 C CNN
F 1 "+15V" H 10315 3123 50  0000 C CNN
F 2 "" H 10300 2950 50  0001 C CNN
F 3 "" H 10300 2950 50  0001 C CNN
	1    10300 2950
	1    0    0    -1  
$EndComp
$Comp
L power:-15V #PWR0131
U 1 1
P 10300 4050
F 0 "#PWR0131" H 10300 4150 50  0001 C CNN
F 1 "-15V" H 10315 4223 50  0000 C CNN
F 2 "" H 10300 4050 50  0001 C CNN
F 3 "" H 10300 4050 50  0001 C CNN
	1    10300 4050
	-1   0    0    1   
$EndComp
$Comp
L power:GND #PWR0132
U 1 1
P 9850 3400
F 0 "#PWR0132" H 9850 3150 50  0001 C CNN
F 1 "GND" H 9855 3227 50  0000 C CNN
F 2 "" H 9850 3400 50  0001 C CNN
F 3 "" H 9850 3400 50  0001 C CNN
	1    9850 3400
	-1   0    0    1   
$EndComp
$Comp
L power:PWR_FLAG #FLG0101
U 1 1
P 9850 3600
F 0 "#FLG0101" H 9850 3675 50  0001 C CNN
F 1 "PWR_FLAG" H 9850 3773 50  0000 C CNN
F 2 "" H 9850 3600 50  0001 C CNN
F 3 "~" H 9850 3600 50  0001 C CNN
	1    9850 3600
	-1   0    0    1   
$EndComp
$Comp
L power:PWR_FLAG #FLG0102
U 1 1
P 10150 4000
F 0 "#FLG0102" H 10150 4075 50  0001 C CNN
F 1 "PWR_FLAG" V 10150 4127 50  0000 L CNN
F 2 "" H 10150 4000 50  0001 C CNN
F 3 "~" H 10150 4000 50  0001 C CNN
	1    10150 4000
	0    -1   -1   0   
$EndComp
$Comp
L power:PWR_FLAG #FLG0103
U 1 1
P 10150 3000
F 0 "#FLG0103" H 10150 3075 50  0001 C CNN
F 1 "PWR_FLAG" V 10150 3127 50  0000 L CNN
F 2 "" H 10150 3000 50  0001 C CNN
F 3 "~" H 10150 3000 50  0001 C CNN
	1    10150 3000
	0    -1   -1   0   
$EndComp
Wire Wire Line
	10150 3000 10300 3000
Wire Wire Line
	10300 3000 10300 3100
Wire Wire Line
	10300 3000 10300 2950
Connection ~ 10300 3000
Wire Wire Line
	10300 3000 10500 3000
Wire Wire Line
	10500 3500 10300 3500
Wire Wire Line
	10300 3500 10300 3400
Wire Wire Line
	10300 3500 9850 3500
Wire Wire Line
	9850 3500 9850 3400
Connection ~ 10300 3500
Connection ~ 9850 3500
Wire Wire Line
	9850 3500 9850 3600
Wire Wire Line
	10300 3500 10300 3600
Wire Wire Line
	10300 3900 10300 4000
Wire Wire Line
	10300 4000 10500 4000
Connection ~ 10300 4000
Wire Wire Line
	10300 4000 10300 4050
Wire Wire Line
	10150 4000 10300 4000
$EndSCHEMATC
